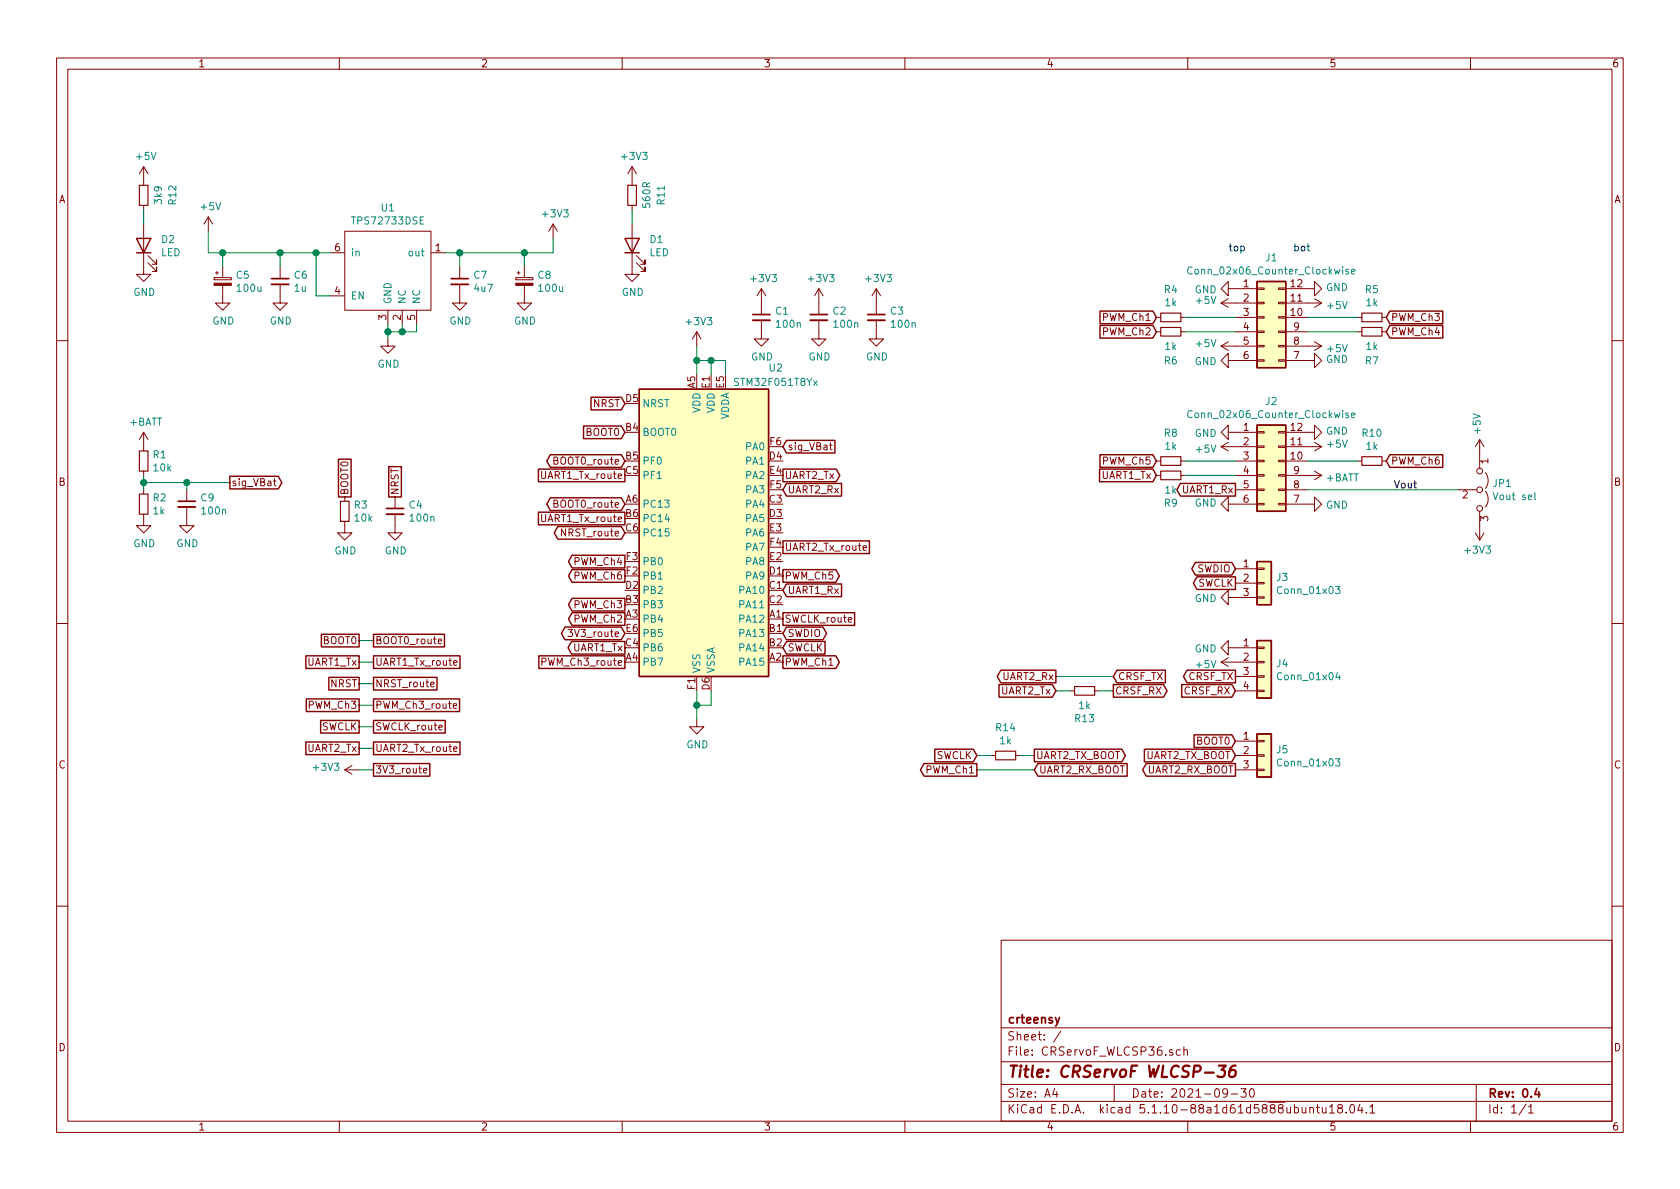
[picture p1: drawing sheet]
EESchema Schematic File Version 4
EELAYER 30 0
EELAYER END
$Descr A4 11693 8268
encoding utf-8
Sheet 1 1
Title "CRServoF WLCSP-36"
Date "2021-09-30"
Rev "0.4"
Comp "crteensy"
Comment1 ""
Comment2 ""
Comment3 ""
Comment4 ""
$EndDescr
$Comp
L MCU_ST_STM32F0:STM32F051T8Yx U2
U 1 1
P 4950 3700
F 0 "U2" H 5400 4850 50  0000 C CNN
F 1 "STM32F051T8Yx" H 5400 4750 50  0000 C CNN
F 2 "Package_CSP:ST_WLCSP-36_Die440" H 4450 2700 50  0001 R CNN
F 3 "http://www.st.com/st-web-ui/static/active/en/resource/technical/document/datasheet/DM00039193.pdf" H 4950 3700 50  0001 C CNN
	1    4950 3700
	1    0    0    -1  
$EndComp
$Comp
L power:+5V #PWR0101
U 1 1
P 1450 1600
F 0 "#PWR0101" H 1450 1450 50  0001 C CNN
F 1 "+5V" H 1465 1773 50  0000 C CNN
F 2 "" H 1450 1600 50  0001 C CNN
F 3 "" H 1450 1600 50  0001 C CNN
	1    1450 1600
	1    0    0    -1  
$EndComp
$Comp
L power:+3V3 #PWR0102
U 1 1
P 5300 2100
F 0 "#PWR0102" H 5300 1950 50  0001 C CNN
F 1 "+3V3" H 5315 2273 50  0000 C CNN
F 2 "" H 5300 2100 50  0001 C CNN
F 3 "" H 5300 2100 50  0001 C CNN
	1    5300 2100
	1    0    0    -1  
$EndComp
$Comp
L power:GND #PWR0103
U 1 1
P 1000 3600
F 0 "#PWR0103" H 1000 3350 50  0001 C CNN
F 1 "GND" H 1005 3427 50  0000 C CNN
F 2 "" H 1000 3600 50  0001 C CNN
F 3 "" H 1000 3600 50  0001 C CNN
	1    1000 3600
	1    0    0    -1  
$EndComp
$Comp
L power:+BATT #PWR0104
U 1 1
P 1000 3100
F 0 "#PWR0104" H 1000 2950 50  0001 C CNN
F 1 "+BATT" H 1015 3273 50  0000 C CNN
F 2 "" H 1000 3100 50  0001 C CNN
F 3 "" H 1000 3100 50  0001 C CNN
	1    1000 3100
	1    0    0    -1  
$EndComp
$Comp
L symbols:TPS727xxDSE U1
U 1 1
P 2700 1900
F 0 "U1" H 2700 2365 50  0000 C CNN
F 1 "TPS72733DSE" H 2700 2274 50  0000 C CNN
F 2 "Package_SON:WSON-6_1.5x1.5mm_P0.5mm" H 2700 1900 50  0001 C CNN
F 3 "" H 2700 1900 50  0001 C CNN
	1    2700 1900
	1    0    0    -1  
$EndComp
Wire Wire Line
	2300 1750 2200 1750
Wire Wire Line
	1450 1750 1450 1600
$Comp
L power:+3V3 #PWR0105
U 1 1
P 3850 1650
F 0 "#PWR0105" H 3850 1500 50  0001 C CNN
F 1 "+3V3" H 3865 1823 50  0000 C CNN
F 2 "" H 3850 1650 50  0001 C CNN
F 3 "" H 3850 1650 50  0001 C CNN
	1    3850 1650
	1    0    0    -1  
$EndComp
Wire Wire Line
	3100 1750 3200 1750
Wire Wire Line
	3850 1750 3850 1650
$Comp
L power:+3V3 #PWR0106
U 1 1
P 4850 2400
F 0 "#PWR0106" H 4850 2250 50  0001 C CNN
F 1 "+3V3" H 4865 2573 50  0000 C CNN
F 2 "" H 4850 2400 50  0001 C CNN
F 3 "" H 4850 2400 50  0001 C CNN
	1    4850 2400
	1    0    0    -1  
$EndComp
Wire Wire Line
	4850 2400 4850 2500
Wire Wire Line
	4850 2500 4950 2500
Wire Wire Line
	4950 2500 4950 2600
Connection ~ 4850 2500
Wire Wire Line
	4850 2500 4850 2600
Wire Wire Line
	4950 2500 5050 2500
Wire Wire Line
	5050 2500 5050 2600
Connection ~ 4950 2500
$Comp
L power:GND #PWR0107
U 1 1
P 4850 5000
F 0 "#PWR0107" H 4850 4750 50  0001 C CNN
F 1 "GND" H 4855 4827 50  0000 C CNN
F 2 "" H 4850 5000 50  0001 C CNN
F 3 "" H 4850 5000 50  0001 C CNN
	1    4850 5000
	1    0    0    -1  
$EndComp
Wire Wire Line
	4850 5000 4850 4900
Wire Wire Line
	4950 4800 4950 4900
Wire Wire Line
	4950 4900 4850 4900
Connection ~ 4850 4900
Wire Wire Line
	4850 4900 4850 4800
$Comp
L Device:C_Small C1
U 1 1
P 5300 2200
F 0 "C1" H 5392 2246 50  0000 L CNN
F 1 "100n" H 5392 2155 50  0000 L CNN
F 2 "Capacitor_SMD:C_0402_1005Metric" H 5300 2200 50  0001 C CNN
F 3 "~" H 5300 2200 50  0001 C CNN
	1    5300 2200
	1    0    0    -1  
$EndComp
$Comp
L Device:C_Small C2
U 1 1
P 5700 2200
F 0 "C2" H 5792 2246 50  0000 L CNN
F 1 "100n" H 5792 2155 50  0000 L CNN
F 2 "Capacitor_SMD:C_0402_1005Metric" H 5700 2200 50  0001 C CNN
F 3 "~" H 5700 2200 50  0001 C CNN
	1    5700 2200
	1    0    0    -1  
$EndComp
$Comp
L Device:C_Small C3
U 1 1
P 6100 2200
F 0 "C3" H 6192 2246 50  0000 L CNN
F 1 "100n" H 6192 2155 50  0000 L CNN
F 2 "Capacitor_SMD:C_0402_1005Metric" H 6100 2200 50  0001 C CNN
F 3 "~" H 6100 2200 50  0001 C CNN
	1    6100 2200
	1    0    0    -1  
$EndComp
$Comp
L power:+3V3 #PWR0108
U 1 1
P 5700 2100
F 0 "#PWR0108" H 5700 1950 50  0001 C CNN
F 1 "+3V3" H 5715 2273 50  0000 C CNN
F 2 "" H 5700 2100 50  0001 C CNN
F 3 "" H 5700 2100 50  0001 C CNN
	1    5700 2100
	1    0    0    -1  
$EndComp
$Comp
L power:+3V3 #PWR0109
U 1 1
P 6100 2100
F 0 "#PWR0109" H 6100 1950 50  0001 C CNN
F 1 "+3V3" H 6115 2273 50  0000 C CNN
F 2 "" H 6100 2100 50  0001 C CNN
F 3 "" H 6100 2100 50  0001 C CNN
	1    6100 2100
	1    0    0    -1  
$EndComp
$Comp
L power:GND #PWR0110
U 1 1
P 5300 2300
F 0 "#PWR0110" H 5300 2050 50  0001 C CNN
F 1 "GND" H 5305 2127 50  0000 C CNN
F 2 "" H 5300 2300 50  0001 C CNN
F 3 "" H 5300 2300 50  0001 C CNN
	1    5300 2300
	1    0    0    -1  
$EndComp
$Comp
L power:GND #PWR0111
U 1 1
P 5700 2300
F 0 "#PWR0111" H 5700 2050 50  0001 C CNN
F 1 "GND" H 5705 2127 50  0000 C CNN
F 2 "" H 5700 2300 50  0001 C CNN
F 3 "" H 5700 2300 50  0001 C CNN
	1    5700 2300
	1    0    0    -1  
$EndComp
$Comp
L power:GND #PWR0112
U 1 1
P 6100 2300
F 0 "#PWR0112" H 6100 2050 50  0001 C CNN
F 1 "GND" H 6105 2127 50  0000 C CNN
F 2 "" H 6100 2300 50  0001 C CNN
F 3 "" H 6100 2300 50  0001 C CNN
	1    6100 2300
	1    0    0    -1  
$EndComp
$Comp
L Device:R_Small R1
U 1 1
P 1000 3200
F 0 "R1" H 1059 3246 50  0000 L CNN
F 1 "10k" H 1059 3155 50  0000 L CNN
F 2 "Resistor_SMD:R_0402_1005Metric" H 1000 3200 50  0001 C CNN
F 3 "~" H 1000 3200 50  0001 C CNN
	1    1000 3200
	1    0    0    -1  
$EndComp
$Comp
L Device:R_Small R2
U 1 1
P 1000 3500
F 0 "R2" H 1059 3546 50  0000 L CNN
F 1 "1k" H 1059 3455 50  0000 L CNN
F 2 "Resistor_SMD:R_0402_1005Metric" H 1000 3500 50  0001 C CNN
F 3 "~" H 1000 3500 50  0001 C CNN
	1    1000 3500
	1    0    0    -1  
$EndComp
Text GLabel 1600 3350 2    50   Output ~ 0
sig_VBat
Wire Wire Line
	1000 3300 1000 3350
Wire Wire Line
	1000 3350 1300 3350
Connection ~ 1000 3350
Wire Wire Line
	1000 3350 1000 3400
$Comp
L power:GND #PWR0113
U 1 1
P 2700 2350
F 0 "#PWR0113" H 2700 2100 50  0001 C CNN
F 1 "GND" H 2705 2177 50  0000 C CNN
F 2 "" H 2700 2350 50  0001 C CNN
F 3 "" H 2700 2350 50  0001 C CNN
	1    2700 2350
	1    0    0    -1  
$EndComp
Wire Wire Line
	2700 2250 2700 2300
Wire Wire Line
	2700 2300 2800 2300
Wire Wire Line
	2800 2300 2800 2250
Connection ~ 2700 2300
Wire Wire Line
	2700 2300 2700 2350
Wire Wire Line
	2800 2300 2900 2300
Wire Wire Line
	2900 2300 2900 2250
Connection ~ 2800 2300
Wire Wire Line
	2300 2050 2200 2050
Wire Wire Line
	2200 2050 2200 1750
Connection ~ 2200 1750
Wire Wire Line
	2200 1750 1950 1750
$Comp
L Device:C_Small C4
U 1 1
P 2750 3550
F 0 "C4" H 2842 3596 50  0000 L CNN
F 1 "100n" H 2842 3505 50  0000 L CNN
F 2 "Capacitor_SMD:C_0402_1005Metric" H 2750 3550 50  0001 C CNN
F 3 "~" H 2750 3550 50  0001 C CNN
	1    2750 3550
	1    0    0    -1  
$EndComp
Text GLabel 4350 2800 0    50   Input ~ 0
NRST
Text GLabel 5450 3400 2    50   Input ~ 0
UART2_Rx
Text GLabel 5450 3300 2    50   Output ~ 0
UART2_Tx
Text GLabel 4350 4300 0    50   Output ~ 0
PWM_Ch2
Text GLabel 4350 4200 0    50   Output ~ 0
PWM_Ch3
Text GLabel 5450 4000 2    50   Output ~ 0
PWM_Ch5
Text GLabel 4350 4000 0    50   Output ~ 0
PWM_Ch6
Text GLabel 5450 3100 2    50   Input ~ 0
sig_VBat
$Comp
L Device:R_Small R3
U 1 1
P 2400 3550
F 0 "R3" H 2459 3596 50  0000 L CNN
F 1 "10k" H 2459 3505 50  0000 L CNN
F 2 "Resistor_SMD:R_0402_1005Metric" H 2400 3550 50  0001 C CNN
F 3 "~" H 2400 3550 50  0001 C CNN
	1    2400 3550
	1    0    0    -1  
$EndComp
Text GLabel 4350 3000 0    50   Input ~ 0
BOOT0
Text GLabel 2400 3450 1    50   UnSpc ~ 0
BOOT0
$Comp
L power:GND #PWR0114
U 1 1
P 2400 3650
F 0 "#PWR0114" H 2400 3400 50  0001 C CNN
F 1 "GND" H 2405 3477 50  0000 C CNN
F 2 "" H 2400 3650 50  0001 C CNN
F 3 "" H 2400 3650 50  0001 C CNN
	1    2400 3650
	1    0    0    -1  
$EndComp
$Comp
L power:GND #PWR0115
U 1 1
P 2750 3650
F 0 "#PWR0115" H 2750 3400 50  0001 C CNN
F 1 "GND" H 2755 3477 50  0000 C CNN
F 2 "" H 2750 3650 50  0001 C CNN
F 3 "" H 2750 3650 50  0001 C CNN
	1    2750 3650
	1    0    0    -1  
$EndComp
Text GLabel 2750 3450 1    50   UnSpc ~ 0
NRST
Text GLabel 5450 4400 2    50   BiDi ~ 0
SWDIO
Text GLabel 5450 4500 2    50   Input ~ 0
SWCLK
Text GLabel 2500 5050 0    50   UnSpc ~ 0
SWCLK
Text GLabel 2600 5050 2    50   UnSpc ~ 0
SWCLK_route
Wire Wire Line
	2500 5050 2600 5050
Text GLabel 4350 3200 0    50   BiDi ~ 0
BOOT0_route
Text GLabel 2600 4450 2    50   UnSpc ~ 0
BOOT0_route
Text GLabel 2500 4450 0    50   UnSpc ~ 0
BOOT0
Wire Wire Line
	2500 4450 2600 4450
Text GLabel 4350 4400 0    50   BiDi ~ 0
3V3_route
Text GLabel 2600 5350 2    50   UnSpc ~ 0
3V3_route
$Comp
L power:+3V3 #PWR0116
U 1 1
P 2500 5350
F 0 "#PWR0116" H 2500 5200 50  0001 C CNN
F 1 "+3V3" V 2515 5478 50  0000 L CNN
F 2 "" H 2500 5350 50  0001 C CNN
F 3 "" H 2500 5350 50  0001 C CNN
	1    2500 5350
	0    -1   -1   0   
$EndComp
Wire Wire Line
	2500 5350 2600 5350
Text GLabel 4350 3700 0    50   BiDi ~ 0
NRST_route
Text GLabel 2600 4750 2    50   UnSpc ~ 0
NRST_route
Text GLabel 2500 4750 0    50   UnSpc ~ 0
NRST
Wire Wire Line
	2500 4750 2600 4750
Text GLabel 4350 3300 0    50   UnSpc ~ 0
UART1_Tx_route
Text GLabel 2600 4600 2    50   UnSpc ~ 0
UART1_Tx_route
$Comp
L Connector_Generic:Conn_02x06_Counter_Clockwise J1
U 1 1
P 8800 2200
F 0 "J1" H 8850 2617 50  0000 C CNN
F 1 "Conn_02x06_Counter_Clockwise" H 8850 2526 50  0000 C CNN
F 2 "25_CRServoF_WLCSP36:BoardEdge_Servo_4" H 8800 2200 50  0001 C CNN
F 3 "~" H 8800 2200 50  0001 C CNN
	1    8800 2200
	1    0    0    -1  
$EndComp
$Comp
L power:+5V #PWR0117
U 1 1
P 9100 2100
F 0 "#PWR0117" H 9100 1950 50  0001 C CNN
F 1 "+5V" V 9115 2228 50  0000 L CNN
F 2 "" H 9100 2100 50  0001 C CNN
F 3 "" H 9100 2100 50  0001 C CNN
	1    9100 2100
	0    1    1    0   
$EndComp
$Comp
L power:GND #PWR0118
U 1 1
P 8600 2000
F 0 "#PWR0118" H 8600 1750 50  0001 C CNN
F 1 "GND" V 8605 1872 50  0000 R CNN
F 2 "" H 8600 2000 50  0001 C CNN
F 3 "" H 8600 2000 50  0001 C CNN
	1    8600 2000
	0    1    1    0   
$EndComp
$Comp
L power:GND #PWR0119
U 1 1
P 8600 2500
F 0 "#PWR0119" H 8600 2250 50  0001 C CNN
F 1 "GND" V 8605 2372 50  0000 R CNN
F 2 "" H 8600 2500 50  0001 C CNN
F 3 "" H 8600 2500 50  0001 C CNN
	1    8600 2500
	0    1    1    0   
$EndComp
$Comp
L power:GND #PWR0120
U 1 1
P 9100 2500
F 0 "#PWR0120" H 9100 2250 50  0001 C CNN
F 1 "GND" V 9105 2372 50  0000 R CNN
F 2 "" H 9100 2500 50  0001 C CNN
F 3 "" H 9100 2500 50  0001 C CNN
	1    9100 2500
	0    -1   -1   0   
$EndComp
$Comp
L power:GND #PWR0121
U 1 1
P 9100 2000
F 0 "#PWR0121" H 9100 1750 50  0001 C CNN
F 1 "GND" V 9105 1872 50  0000 R CNN
F 2 "" H 9100 2000 50  0001 C CNN
F 3 "" H 9100 2000 50  0001 C CNN
	1    9100 2000
	0    -1   -1   0   
$EndComp
$Comp
L power:+5V #PWR0122
U 1 1
P 9100 2400
F 0 "#PWR0122" H 9100 2250 50  0001 C CNN
F 1 "+5V" V 9115 2528 50  0000 L CNN
F 2 "" H 9100 2400 50  0001 C CNN
F 3 "" H 9100 2400 50  0001 C CNN
	1    9100 2400
	0    1    1    0   
$EndComp
$Comp
L power:+5V #PWR0123
U 1 1
P 8600 2400
F 0 "#PWR0123" H 8600 2250 50  0001 C CNN
F 1 "+5V" V 8615 2528 50  0000 L CNN
F 2 "" H 8600 2400 50  0001 C CNN
F 3 "" H 8600 2400 50  0001 C CNN
	1    8600 2400
	0    -1   -1   0   
$EndComp
$Comp
L power:+5V #PWR0124
U 1 1
P 8600 2100
F 0 "#PWR0124" H 8600 1950 50  0001 C CNN
F 1 "+5V" V 8615 2228 50  0000 L CNN
F 2 "" H 8600 2100 50  0001 C CNN
F 3 "" H 8600 2100 50  0001 C CNN
	1    8600 2100
	0    -1   -1   0   
$EndComp
$Comp
L Device:R_Small R4
U 1 1
P 8150 2200
F 0 "R4" V 7954 2200 50  0000 C CNN
F 1 "1k" V 8045 2200 50  0000 C CNN
F 2 "Resistor_SMD:R_0402_1005Metric" H 8150 2200 50  0001 C CNN
F 3 "~" H 8150 2200 50  0001 C CNN
	1    8150 2200
	0    1    1    0   
$EndComp
$Comp
L Device:R_Small R6
U 1 1
P 8150 2300
F 0 "R6" V 8350 2300 50  0000 C CNN
F 1 "1k" V 8250 2300 50  0000 C CNN
F 2 "Resistor_SMD:R_0402_1005Metric" H 8150 2300 50  0001 C CNN
F 3 "~" H 8150 2300 50  0001 C CNN
	1    8150 2300
	0    1    1    0   
$EndComp
$Comp
L Device:R_Small R5
U 1 1
P 9550 2200
F 0 "R5" V 9354 2200 50  0000 C CNN
F 1 "1k" V 9445 2200 50  0000 C CNN
F 2 "Resistor_SMD:R_0402_1005Metric" H 9550 2200 50  0001 C CNN
F 3 "~" H 9550 2200 50  0001 C CNN
	1    9550 2200
	0    1    1    0   
$EndComp
$Comp
L Device:R_Small R7
U 1 1
P 9550 2300
F 0 "R7" V 9750 2300 50  0000 C CNN
F 1 "1k" V 9650 2300 50  0000 C CNN
F 2 "Resistor_SMD:R_0402_1005Metric" H 9550 2300 50  0001 C CNN
F 3 "~" H 9550 2300 50  0001 C CNN
	1    9550 2300
	0    1    1    0   
$EndComp
Wire Wire Line
	8600 2200 8250 2200
Wire Wire Line
	8250 2300 8600 2300
Wire Wire Line
	9100 2200 9450 2200
Wire Wire Line
	9450 2300 9100 2300
$Comp
L power:GND #PWR0125
U 1 1
P 8600 3500
F 0 "#PWR0125" H 8600 3250 50  0001 C CNN
F 1 "GND" V 8605 3372 50  0000 R CNN
F 2 "" H 8600 3500 50  0001 C CNN
F 3 "" H 8600 3500 50  0001 C CNN
	1    8600 3500
	0    1    -1   0   
$EndComp
$Comp
L power:+5V #PWR0126
U 1 1
P 8600 3100
F 0 "#PWR0126" H 8600 2950 50  0001 C CNN
F 1 "+5V" V 8615 3228 50  0000 L CNN
F 2 "" H 8600 3100 50  0001 C CNN
F 3 "" H 8600 3100 50  0001 C CNN
	1    8600 3100
	0    -1   1    0   
$EndComp
$Comp
L Device:R_Small R8
U 1 1
P 8150 3200
F 0 "R8" V 7954 3200 50  0000 C CNN
F 1 "1k" V 8045 3200 50  0000 C CNN
F 2 "Resistor_SMD:R_0402_1005Metric" H 8150 3200 50  0001 C CNN
F 3 "~" H 8150 3200 50  0001 C CNN
	1    8150 3200
	0    1    1    0   
$EndComp
$Comp
L power:+5V #PWR0127
U 1 1
P 9100 3100
F 0 "#PWR0127" H 9100 2950 50  0001 C CNN
F 1 "+5V" V 9115 3228 50  0000 L CNN
F 2 "" H 9100 3100 50  0001 C CNN
F 3 "" H 9100 3100 50  0001 C CNN
	1    9100 3100
	0    1    -1   0   
$EndComp
$Comp
L power:GND #PWR0128
U 1 1
P 9100 3500
F 0 "#PWR0128" H 9100 3250 50  0001 C CNN
F 1 "GND" V 9105 3372 50  0000 R CNN
F 2 "" H 9100 3500 50  0001 C CNN
F 3 "" H 9100 3500 50  0001 C CNN
	1    9100 3500
	0    -1   1    0   
$EndComp
$Comp
L Device:R_Small R9
U 1 1
P 8150 3300
F 0 "R9" V 7954 3300 50  0000 C CNN
F 1 "1k" V 8045 3300 50  0000 C CNN
F 2 "Resistor_SMD:R_0402_1005Metric" H 8150 3300 50  0001 C CNN
F 3 "~" H 8150 3300 50  0001 C CNN
	1    8150 3300
	0    -1   -1   0   
$EndComp
Wire Wire Line
	8600 3300 8250 3300
$Comp
L Device:CP_Small C5
U 1 1
P 1550 1950
F 0 "C5" H 1638 1996 50  0000 L CNN
F 1 "100u" H 1638 1905 50  0000 L CNN
F 2 "Capacitor_Tantalum_SMD:CP_EIA-3216-18_Kemet-A" H 1550 1950 50  0001 C CNN
F 3 "~" H 1550 1950 50  0001 C CNN
	1    1550 1950
	1    0    0    -1  
$EndComp
$Comp
L Device:CP_Small C8
U 1 1
P 3650 1950
F 0 "C8" H 3738 1996 50  0000 L CNN
F 1 "100u" H 3738 1905 50  0000 L CNN
F 2 "Capacitor_Tantalum_SMD:CP_EIA-3216-18_Kemet-A" H 3650 1950 50  0001 C CNN
F 3 "~" H 3650 1950 50  0001 C CNN
	1    3650 1950
	1    0    0    -1  
$EndComp
$Comp
L Device:C_Small C6
U 1 1
P 1950 1950
F 0 "C6" H 2042 1996 50  0000 L CNN
F 1 "1u" H 2042 1905 50  0000 L CNN
F 2 "Capacitor_SMD:C_0603_1608Metric" H 1950 1950 50  0001 C CNN
F 3 "~" H 1950 1950 50  0001 C CNN
	1    1950 1950
	1    0    0    -1  
$EndComp
$Comp
L Device:C_Small C7
U 1 1
P 3200 1950
F 0 "C7" H 3292 1996 50  0000 L CNN
F 1 "4u7" H 3292 1905 50  0000 L CNN
F 2 "Capacitor_SMD:C_0603_1608Metric" H 3200 1950 50  0001 C CNN
F 3 "~" H 3200 1950 50  0001 C CNN
	1    3200 1950
	1    0    0    -1  
$EndComp
Wire Wire Line
	1550 1850 1550 1750
Connection ~ 1550 1750
Wire Wire Line
	1550 1750 1450 1750
$Comp
L power:GND #PWR0129
U 1 1
P 1550 2050
F 0 "#PWR0129" H 1550 1800 50  0001 C CNN
F 1 "GND" H 1555 1877 50  0000 C CNN
F 2 "" H 1550 2050 50  0001 C CNN
F 3 "" H 1550 2050 50  0001 C CNN
	1    1550 2050
	1    0    0    -1  
$EndComp
$Comp
L power:GND #PWR0130
U 1 1
P 1950 2050
F 0 "#PWR0130" H 1950 1800 50  0001 C CNN
F 1 "GND" H 1955 1877 50  0000 C CNN
F 2 "" H 1950 2050 50  0001 C CNN
F 3 "" H 1950 2050 50  0001 C CNN
	1    1950 2050
	1    0    0    -1  
$EndComp
Wire Wire Line
	1950 1850 1950 1750
Connection ~ 1950 1750
Wire Wire Line
	1950 1750 1550 1750
Wire Wire Line
	3200 1850 3200 1750
Connection ~ 3200 1750
Wire Wire Line
	3200 1750 3650 1750
Wire Wire Line
	3650 1850 3650 1750
Connection ~ 3650 1750
Wire Wire Line
	3650 1750 3850 1750
$Comp
L power:GND #PWR0131
U 1 1
P 3200 2050
F 0 "#PWR0131" H 3200 1800 50  0001 C CNN
F 1 "GND" H 3205 1877 50  0000 C CNN
F 2 "" H 3200 2050 50  0001 C CNN
F 3 "" H 3200 2050 50  0001 C CNN
	1    3200 2050
	1    0    0    -1  
$EndComp
$Comp
L power:GND #PWR0132
U 1 1
P 3650 2050
F 0 "#PWR0132" H 3650 1800 50  0001 C CNN
F 1 "GND" H 3655 1877 50  0000 C CNN
F 2 "" H 3650 2050 50  0001 C CNN
F 3 "" H 3650 2050 50  0001 C CNN
	1    3650 2050
	1    0    0    -1  
$EndComp
$Comp
L Connector_Generic:Conn_02x06_Counter_Clockwise J2
U 1 1
P 8800 3200
F 0 "J2" H 8850 3617 50  0000 C CNN
F 1 "Conn_02x06_Counter_Clockwise" H 8850 3526 50  0000 C CNN
F 2 "25_CRServoF_WLCSP36:BoardEdge_Servo_4" H 8800 3200 50  0001 C CNN
F 3 "~" H 8800 3200 50  0001 C CNN
	1    8800 3200
	1    0    0    -1  
$EndComp
$Comp
L power:+BATT #PWR0133
U 1 1
P 9100 3300
F 0 "#PWR0133" H 9100 3150 50  0001 C CNN
F 1 "+BATT" V 9115 3427 50  0000 L CNN
F 2 "" H 9100 3300 50  0001 C CNN
F 3 "" H 9100 3300 50  0001 C CNN
	1    9100 3300
	0    1    1    0   
$EndComp
$Comp
L power:GND #PWR0134
U 1 1
P 9100 3000
F 0 "#PWR0134" H 9100 2750 50  0001 C CNN
F 1 "GND" V 9105 2872 50  0000 R CNN
F 2 "" H 9100 3000 50  0001 C CNN
F 3 "" H 9100 3000 50  0001 C CNN
	1    9100 3000
	0    -1   -1   0   
$EndComp
$Comp
L power:GND #PWR0135
U 1 1
P 8600 3000
F 0 "#PWR0135" H 8600 2750 50  0001 C CNN
F 1 "GND" V 8605 2872 50  0000 R CNN
F 2 "" H 8600 3000 50  0001 C CNN
F 3 "" H 8600 3000 50  0001 C CNN
	1    8600 3000
	0    1    1    0   
$EndComp
$Comp
L Device:R_Small R10
U 1 1
P 9550 3200
F 0 "R10" V 9354 3200 50  0000 C CNN
F 1 "1k" V 9445 3200 50  0000 C CNN
F 2 "Resistor_SMD:R_0402_1005Metric" H 9550 3200 50  0001 C CNN
F 3 "~" H 9550 3200 50  0001 C CNN
	1    9550 3200
	0    1    1    0   
$EndComp
$Comp
L Connector_Generic:Conn_01x03 J3
U 1 1
P 8800 4050
F 0 "J3" H 8880 4092 50  0000 L CNN
F 1 "Conn_01x03" H 8880 4001 50  0000 L CNN
F 2 "25_CRServoF_WLCSP36:BoardEdge_Servo_1" H 8800 4050 50  0001 C CNN
F 3 "~" H 8800 4050 50  0001 C CNN
	1    8800 4050
	1    0    0    -1  
$EndComp
$Comp
L power:GND #PWR0137
U 1 1
P 8600 4150
F 0 "#PWR0137" H 8600 3900 50  0001 C CNN
F 1 "GND" V 8605 4022 50  0000 R CNN
F 2 "" H 8600 4150 50  0001 C CNN
F 3 "" H 8600 4150 50  0001 C CNN
	1    8600 4150
	0    1    1    0   
$EndComp
Text GLabel 8600 4050 0    50   Output ~ 0
SWCLK
Text GLabel 8600 3950 0    50   BiDi ~ 0
SWDIO
$Comp
L Connector_Generic:Conn_01x04 J4
U 1 1
P 8800 4600
F 0 "J4" H 8880 4592 50  0000 L CNN
F 1 "Conn_01x04" H 8880 4501 50  0000 L CNN
F 2 "Connector_PinHeader_2.54mm:PinHeader_1x04_P2.54mm_Vertical" H 8800 4600 50  0001 C CNN
F 3 "~" H 8800 4600 50  0001 C CNN
	1    8800 4600
	1    0    0    -1  
$EndComp
$Comp
L power:GND #PWR0138
U 1 1
P 8600 4500
F 0 "#PWR0138" H 8600 4250 50  0001 C CNN
F 1 "GND" V 8605 4372 50  0000 R CNN
F 2 "" H 8600 4500 50  0001 C CNN
F 3 "" H 8600 4500 50  0001 C CNN
	1    8600 4500
	0    1    1    0   
$EndComp
$Comp
L power:+5V #PWR0139
U 1 1
P 8600 4600
F 0 "#PWR0139" H 8600 4450 50  0001 C CNN
F 1 "+5V" V 8615 4728 50  0000 L CNN
F 2 "" H 8600 4600 50  0001 C CNN
F 3 "" H 8600 4600 50  0001 C CNN
	1    8600 4600
	0    -1   1    0   
$EndComp
Text GLabel 8600 4700 0    50   Output ~ 0
CRSF_TX
Text GLabel 8600 4800 0    50   Input ~ 0
CRSF_RX
Text GLabel 7750 4700 2    50   Input ~ 0
CRSF_TX
Text GLabel 7350 4700 0    50   Output ~ 0
UART2_Rx
Wire Wire Line
	7350 4700 7750 4700
Text GLabel 7750 4800 2    50   Output ~ 0
CRSF_RX
Text GLabel 7350 4800 0    50   Input ~ 0
UART2_Tx
Wire Wire Line
	7350 4800 7450 4800
Wire Wire Line
	9100 3200 9450 3200
Text GLabel 5450 4100 2    50   Input ~ 0
UART1_Rx
Text GLabel 4350 4500 0    50   Output ~ 0
UART1_Tx
Text GLabel 4350 3500 0    50   BiDi ~ 0
BOOT0_route
Text GLabel 4350 3600 0    50   UnSpc ~ 0
UART1_Tx_route
Text GLabel 5450 4300 2    50   UnSpc ~ 0
SWCLK_route
Text GLabel 2500 4900 0    50   UnSpc ~ 0
PWM_Ch3
Text GLabel 2600 4900 2    50   UnSpc ~ 0
PWM_Ch3_route
Wire Wire Line
	2500 4900 2600 4900
Text GLabel 2500 5200 0    50   UnSpc ~ 0
UART2_Tx
Text GLabel 2600 5200 2    50   UnSpc ~ 0
UART2_Tx_route
Wire Wire Line
	2500 5200 2600 5200
Text GLabel 2500 4600 0    50   UnSpc ~ 0
UART1_Tx
Wire Wire Line
	2500 4600 2600 4600
Text GLabel 5450 3800 2    50   UnSpc ~ 0
UART2_Tx_route
$Comp
L Device:C_Small C9
U 1 1
P 1300 3500
F 0 "C9" H 1392 3546 50  0000 L CNN
F 1 "100n" H 1392 3455 50  0000 L CNN
F 2 "Capacitor_SMD:C_0402_1005Metric" H 1300 3500 50  0001 C CNN
F 3 "~" H 1300 3500 50  0001 C CNN
	1    1300 3500
	1    0    0    -1  
$EndComp
Wire Wire Line
	1300 3350 1300 3400
Connection ~ 1300 3350
Wire Wire Line
	1300 3350 1600 3350
$Comp
L power:GND #PWR0136
U 1 1
P 1300 3600
F 0 "#PWR0136" H 1300 3350 50  0001 C CNN
F 1 "GND" H 1305 3427 50  0000 C CNN
F 2 "" H 1300 3600 50  0001 C CNN
F 3 "" H 1300 3600 50  0001 C CNN
	1    1300 3600
	1    0    0    -1  
$EndComp
Text GLabel 8600 3400 0    50   Output ~ 0
UART1_Rx
Text GLabel 8050 3300 0    50   Input ~ 0
UART1_Tx
Text GLabel 9650 2300 2    50   Input ~ 0
PWM_Ch4
Text GLabel 8050 3200 0    50   Input ~ 0
PWM_Ch5
Text GLabel 8050 2300 0    50   Input ~ 0
PWM_Ch2
Text GLabel 9650 2200 2    50   Input ~ 0
PWM_Ch3
Wire Wire Line
	8250 3200 8600 3200
$Comp
L Device:LED D1
U 1 1
P 4400 1700
F 0 "D1" V 4439 1582 50  0000 R CNN
F 1 "LED" V 4348 1582 50  0000 R CNN
F 2 "LED_SMD:LED_0402_1005Metric" H 4400 1700 50  0001 C CNN
F 3 "~" H 4400 1700 50  0001 C CNN
	1    4400 1700
	0    -1   -1   0   
$EndComp
$Comp
L power:+3V3 #PWR0140
U 1 1
P 4400 1250
F 0 "#PWR0140" H 4400 1100 50  0001 C CNN
F 1 "+3V3" H 4415 1423 50  0000 C CNN
F 2 "" H 4400 1250 50  0001 C CNN
F 3 "" H 4400 1250 50  0001 C CNN
	1    4400 1250
	1    0    0    -1  
$EndComp
$Comp
L Device:R_Small R11
U 1 1
P 4400 1350
F 0 "R11" V 4600 1350 50  0000 C CNN
F 1 "560R" V 4500 1350 50  0000 C CNN
F 2 "Resistor_SMD:R_0402_1005Metric" H 4400 1350 50  0001 C CNN
F 3 "~" H 4400 1350 50  0001 C CNN
	1    4400 1350
	1    0    0    -1  
$EndComp
$Comp
L power:GND #PWR0141
U 1 1
P 4400 1850
F 0 "#PWR0141" H 4400 1600 50  0001 C CNN
F 1 "GND" H 4405 1677 50  0000 C CNN
F 2 "" H 4400 1850 50  0001 C CNN
F 3 "" H 4400 1850 50  0001 C CNN
	1    4400 1850
	1    0    0    -1  
$EndComp
Wire Wire Line
	4400 1550 4400 1450
$Comp
L Device:LED D2
U 1 1
P 1000 1700
F 0 "D2" V 1039 1582 50  0000 R CNN
F 1 "LED" V 948 1582 50  0000 R CNN
F 2 "LED_SMD:LED_0402_1005Metric" H 1000 1700 50  0001 C CNN
F 3 "~" H 1000 1700 50  0001 C CNN
	1    1000 1700
	0    -1   -1   0   
$EndComp
$Comp
L Device:R_Small R12
U 1 1
P 1000 1350
F 0 "R12" V 1200 1350 50  0000 C CNN
F 1 "3k9" V 1100 1350 50  0000 C CNN
F 2 "Resistor_SMD:R_0402_1005Metric" H 1000 1350 50  0001 C CNN
F 3 "~" H 1000 1350 50  0001 C CNN
	1    1000 1350
	1    0    0    -1  
$EndComp
$Comp
L power:GND #PWR0142
U 1 1
P 1000 1850
F 0 "#PWR0142" H 1000 1600 50  0001 C CNN
F 1 "GND" H 1005 1677 50  0000 C CNN
F 2 "" H 1000 1850 50  0001 C CNN
F 3 "" H 1000 1850 50  0001 C CNN
	1    1000 1850
	1    0    0    -1  
$EndComp
Wire Wire Line
	1000 1550 1000 1450
$Comp
L power:+5V #PWR0143
U 1 1
P 1000 1250
F 0 "#PWR0143" H 1000 1100 50  0001 C CNN
F 1 "+5V" H 1015 1423 50  0000 C CNN
F 2 "" H 1000 1250 50  0001 C CNN
F 3 "" H 1000 1250 50  0001 C CNN
	1    1000 1250
	1    0    0    -1  
$EndComp
$Comp
L Jumper:Jumper_3_Open JP1
U 1 1
P 10300 3400
F 0 "JP1" V 10254 3486 50  0000 L CNN
F 1 "Vout sel" V 10345 3486 50  0000 L CNN
F 2 "Jumper:SolderJumper-3_P1.3mm_Open_RoundedPad1.0x1.5mm" H 10300 3400 50  0001 C CNN
F 3 "~" H 10300 3400 50  0001 C CNN
	1    10300 3400
	0    1    1    0   
$EndComp
$Comp
L power:+5V #PWR0144
U 1 1
P 10300 3150
F 0 "#PWR0144" H 10300 3000 50  0001 C CNN
F 1 "+5V" V 10315 3278 50  0000 L CNN
F 2 "" H 10300 3150 50  0001 C CNN
F 3 "" H 10300 3150 50  0001 C CNN
	1    10300 3150
	-1   0    0    -1  
$EndComp
$Comp
L power:+3V3 #PWR0145
U 1 1
P 10300 3650
F 0 "#PWR0145" H 10300 3500 50  0001 C CNN
F 1 "+3V3" H 10315 3823 50  0000 C CNN
F 2 "" H 10300 3650 50  0001 C CNN
F 3 "" H 10300 3650 50  0001 C CNN
	1    10300 3650
	-1   0    0    1   
$EndComp
Wire Wire Line
	10150 3400 9100 3400
$Comp
L Connector_Generic:Conn_01x03 J5
U 1 1
P 8800 5250
F 0 "J5" H 8880 5292 50  0000 L CNN
F 1 "Conn_01x03" H 8880 5201 50  0000 L CNN
F 2 "25_CRServoF_WLCSP36:BoardEdge_Servo_1" H 8800 5250 50  0001 C CNN
F 3 "~" H 8800 5250 50  0001 C CNN
	1    8800 5250
	1    0    0    -1  
$EndComp
Text GLabel 8600 5150 0    50   Input ~ 0
BOOT0
Text GLabel 7200 5250 2    50   Output ~ 0
UART2_TX_BOOT
Text GLabel 6800 5250 0    50   Input ~ 0
SWCLK
Wire Wire Line
	6800 5250 6900 5250
Wire Wire Line
	6800 5350 7200 5350
Text GLabel 7200 5350 2    50   Input ~ 0
UART2_RX_BOOT
Text GLabel 8600 5250 0    50   Input ~ 0
UART2_TX_BOOT
Text GLabel 8600 5350 0    50   Output ~ 0
UART2_RX_BOOT
$Comp
L Device:R_Small R13
U 1 1
P 7550 4800
F 0 "R13" V 7354 4800 50  0000 C CNN
F 1 "1k" V 7445 4800 50  0000 C CNN
F 2 "Resistor_SMD:R_0402_1005Metric" H 7550 4800 50  0001 C CNN
F 3 "~" H 7550 4800 50  0001 C CNN
	1    7550 4800
	0    1    -1   0   
$EndComp
Wire Wire Line
	7650 4800 7750 4800
$Comp
L Device:R_Small R14
U 1 1
P 7000 5250
F 0 "R14" V 6804 5250 50  0000 C CNN
F 1 "1k" V 6895 5250 50  0000 C CNN
F 2 "Resistor_SMD:R_0402_1005Metric" H 7000 5250 50  0001 C CNN
F 3 "~" H 7000 5250 50  0001 C CNN
	1    7000 5250
	0    1    1    0   
$EndComp
Wire Wire Line
	7100 5250 7200 5250
Text Label 9700 3400 0    50   ~ 0
Vout
Text Notes 8550 1750 0    50   ~ 0
top
Text Notes 9000 1750 0    50   ~ 0
bot
Text GLabel 5450 4600 2    50   Output ~ 0
PWM_Ch1
Text GLabel 8050 2200 0    50   Input ~ 0
PWM_Ch1
Text GLabel 4350 4600 0    50   UnSpc ~ 0
PWM_Ch3_route
Text GLabel 4350 3900 0    50   Output ~ 0
PWM_Ch4
Text GLabel 9650 3200 2    50   Input ~ 0
PWM_Ch6
Text GLabel 6800 5350 0    50   Output ~ 0
PWM_Ch1
$EndSCHEMATC
